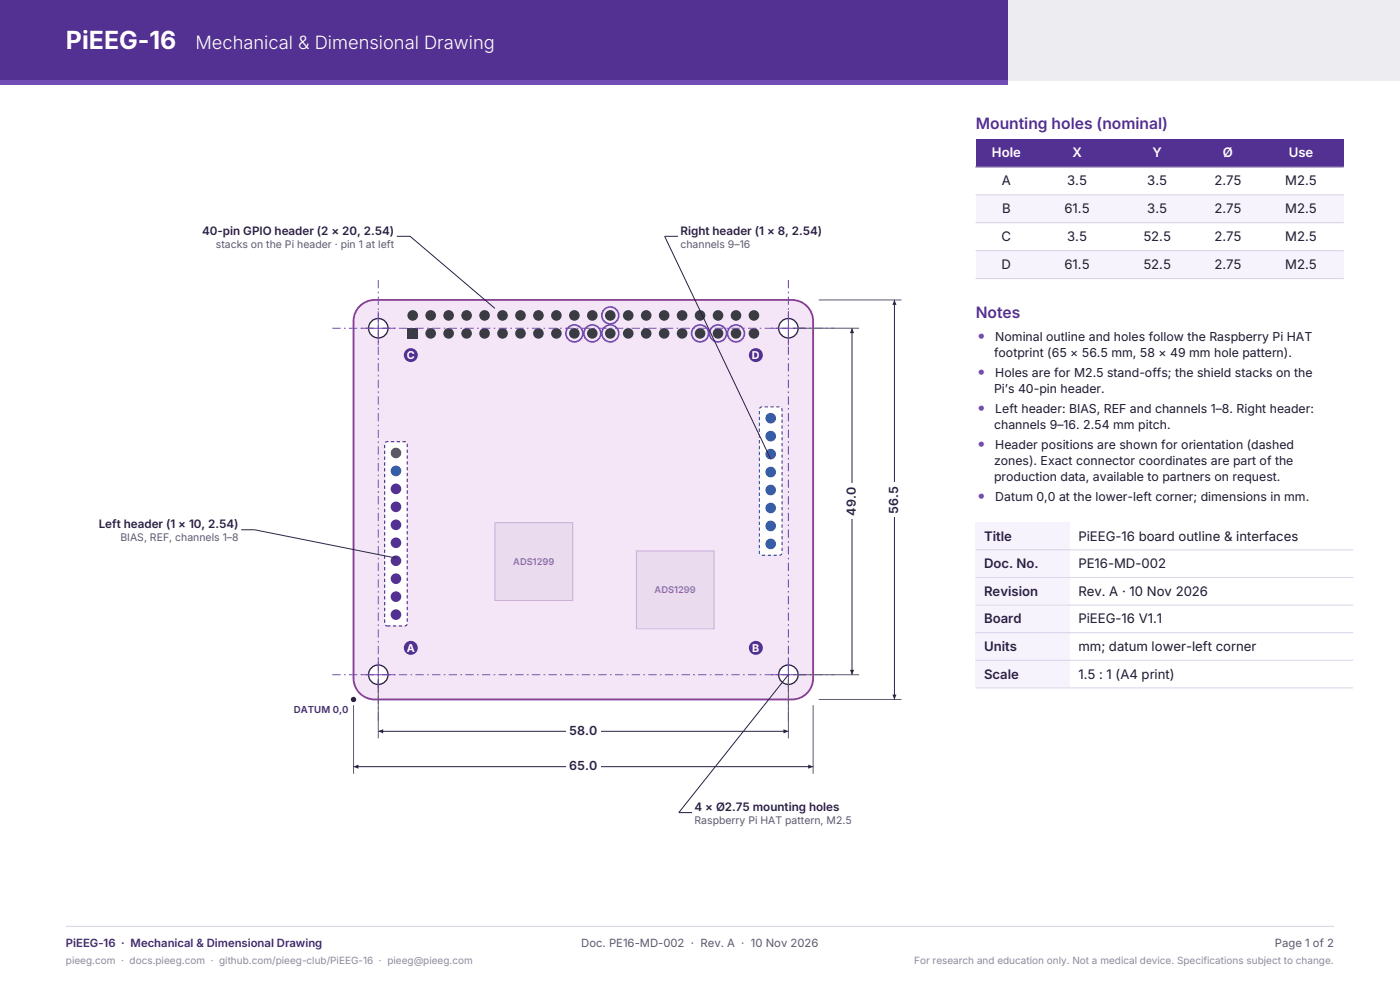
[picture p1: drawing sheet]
<svg xmlns="http://www.w3.org/2000/svg" width="297mm" height="210mm" viewBox="0 0 297 210" stroke-linecap="round" stroke-linejoin="round" font-family="sans-serif">
<path d="M0 0h213.8v17h-213.8z" fill-rule="evenodd" fill="#533192"/>
<path d="M213.8 0h83.2v17h-83.2z" fill-rule="evenodd" fill="#ececf1"/>
<path d="M0 17h213.8v.9h-213.8z" fill-rule="evenodd" fill="#714cb6"/>
<path d="M14 196.5h269" fill="none" stroke="#d9d2ea" stroke-width=".21"/>
<path d="M76.1 65.2a4.5 4.5 0 0 1 3.4-1.6h88.5a4.5 4.5 0 0 1 4.5 4.5v75.8a4.5 4.5 0 0 1-4.5 4.5h-88.5a4.5 4.5 0 0 1-4.5-4.5v-75.8a4.5 4.5 0 0 1 1.1-2.9z" fill-rule="evenodd" fill="#f4e6f6" stroke="#8a3d93" stroke-width=".39"/>
<g fill="#3b3b44">
<path d="M86.4 69.6h2.3v2.2h-2.3z" fill-rule="evenodd"/>
<circle cx="87.6" cy="66.9" r="1.13"/>
<circle cx="91.4" cy="70.7" r="1.13"/>
<circle cx="91.4" cy="66.9" r="1.13"/>
<circle cx="95.2" cy="70.7" r="1.13"/>
<circle cx="95.2" cy="66.9" r="1.13"/>
<circle cx="99" cy="70.7" r="1.13"/>
<circle cx="99" cy="66.9" r="1.13"/>
<circle cx="102.8" cy="70.7" r="1.13"/>
<circle cx="102.8" cy="66.9" r="1.13"/>
<circle cx="106.6" cy="70.7" r="1.13"/>
<circle cx="106.6" cy="66.9" r="1.13"/>
<circle cx="110.4" cy="70.7" r="1.13"/>
<circle cx="110.4" cy="66.9" r="1.13"/>
<circle cx="114.2" cy="70.7" r="1.13"/>
<circle cx="114.2" cy="66.9" r="1.13"/>
<circle cx="118" cy="70.7" r="1.13"/>
<circle cx="118" cy="66.9" r="1.13"/>
<circle cx="121.8" cy="70.7" r="1.13"/>
</g>
<circle cx="121.8" cy="70.7" r="1.8" fill="none" stroke="#714cb6" stroke-width=".35"/>
<g fill="#3b3b44">
<circle cx="121.8" cy="66.9" r="1.13"/>
<circle cx="125.7" cy="70.7" r="1.13"/>
</g>
<circle cx="125.7" cy="70.7" r="1.8" fill="none" stroke="#714cb6" stroke-width=".35"/>
<g fill="#3b3b44">
<circle cx="125.7" cy="66.9" r="1.13"/>
<circle cx="129.5" cy="70.7" r="1.13"/>
</g>
<circle cx="129.5" cy="70.7" r="1.8" fill="none" stroke="#714cb6" stroke-width=".35"/>
<circle cx="129.5" cy="66.9" r="1.13" fill="#3b3b44"/>
<circle cx="129.5" cy="66.9" r="1.8" fill="none" stroke="#714cb6" stroke-width=".35"/>
<g fill="#3b3b44">
<circle cx="133.3" cy="70.7" r="1.13"/>
<circle cx="133.3" cy="66.9" r="1.13"/>
<circle cx="137.1" cy="70.7" r="1.13"/>
<circle cx="137.1" cy="66.9" r="1.13"/>
<circle cx="140.9" cy="70.7" r="1.13"/>
<circle cx="140.9" cy="66.9" r="1.13"/>
<circle cx="144.7" cy="70.7" r="1.13"/>
<circle cx="144.7" cy="66.9" r="1.13"/>
<circle cx="148.5" cy="70.7" r="1.13"/>
</g>
<circle cx="148.5" cy="70.7" r="1.8" fill="none" stroke="#714cb6" stroke-width=".35"/>
<g fill="#3b3b44">
<circle cx="148.5" cy="66.9" r="1.13"/>
<circle cx="152.3" cy="70.7" r="1.13"/>
</g>
<circle cx="152.3" cy="70.7" r="1.8" fill="none" stroke="#714cb6" stroke-width=".35"/>
<g fill="#3b3b44">
<circle cx="152.3" cy="66.9" r="1.13"/>
<circle cx="156.1" cy="70.7" r="1.13"/>
</g>
<circle cx="156.1" cy="70.7" r="1.8" fill="none" stroke="#714cb6" stroke-width=".35"/>
<g fill="#3b3b44">
<circle cx="156.1" cy="66.9" r="1.13"/>
<circle cx="159.9" cy="70.7" r="1.13"/>
<circle cx="159.9" cy="66.9" r="1.13"/>
</g>
<path d="M81.7 93.9l.4-.2h3.8l.2 .1 .3 .4v38l-.3 .5-.2 .1h-3.8l-.4-.3-.1-.3z" fill-rule="evenodd" fill="#fff" stroke="#533192" stroke-width=".25" stroke-dasharray=".7 .5" stroke-linecap="butt"/>
<g fill="#533192">
<circle cx="84" cy="130.4" r="1.13"/>
<circle cx="84" cy="126.6" r="1.13"/>
<circle cx="84" cy="122.8" r="1.13"/>
<circle cx="84" cy="118.9" r="1.13"/>
<circle cx="84" cy="115.1" r="1.13"/>
<circle cx="84" cy="111.3" r="1.13"/>
<circle cx="84" cy="107.5" r="1.13"/>
<circle cx="84" cy="103.7" r="1.13"/>
</g>
<circle cx="84" cy="99.9" r="1.13" fill="#2f5fb3"/>
<circle cx="84" cy="96.1" r="1.13" fill="#b26a00"/>
<path d="M161.2 86.6l.4-.3h3.8l.2 .1 .3 .4v30.4l-.3 .5-.2 .1h-3.8l-.2-.1-.3-.5z" fill-rule="evenodd" fill="#fff" stroke="#2f5fb3" stroke-width=".25" stroke-dasharray=".7 .5" stroke-linecap="butt"/>
<g fill="#2f5fb3">
<circle cx="163.5" cy="115.4" r="1.13"/>
<circle cx="163.5" cy="111.6" r="1.13"/>
<circle cx="163.5" cy="107.8" r="1.13"/>
<circle cx="163.5" cy="103.9" r="1.13"/>
<circle cx="163.5" cy="100.1" r="1.13"/>
<circle cx="163.5" cy="96.3" r="1.13"/>
<circle cx="163.5" cy="92.5" r="1.13"/>
<circle cx="163.5" cy="88.7" r="1.13"/>
</g>
<g fill="#eadbee" stroke="#cfb3d6" stroke-width=".21">
<path d="M105 110.9h16.5v16.5h-16.5z" fill-rule="evenodd"/>
<path d="M135 116.9h16.5v16.5h-16.5z" fill-rule="evenodd"/>
</g>
<circle cx="80.2" cy="143.1" r="2.06" fill="#fff" stroke="#2a1a4a" stroke-width=".28"/>
<path d="M80.2 139.5v7.2M76.7 143.1h7.2" fill="none" stroke="#714cb6" stroke-width=".21"/>
<circle cx="87.1" cy="137.4" r="1.48" fill="#533192"/>
<circle cx="167.2" cy="143.1" r="2.06" fill="#fff" stroke="#2a1a4a" stroke-width=".28"/>
<path d="M167.3 139.5v7.2M163.7 143.1h7.1" fill="none" stroke="#714cb6" stroke-width=".21"/>
<circle cx="160.3" cy="137.4" r="1.48" fill="#533192"/>
<circle cx="80.2" cy="69.6" r="2.06" fill="#fff" stroke="#2a1a4a" stroke-width=".28"/>
<path d="M76.7 69.6h7.2M80.2 66v7.2" fill="none" stroke="#714cb6" stroke-width=".21"/>
<circle cx="87.1" cy="75.3" r="1.48" fill="#533192"/>
<circle cx="167.2" cy="69.6" r="2.06" fill="#fff" stroke="#2a1a4a" stroke-width=".28"/>
<path d="M163.7 69.6h7.1M167.3 66v7.2" fill="none" stroke="#714cb6" stroke-width=".21"/>
<circle cx="160.3" cy="75.3" r="1.48" fill="#533192"/>
<path d="M70.5 69.6h106.5M70.5 143.1h106.5M80.2 152.9v-93.8M167.3 152.9v-93.8" fill="none" stroke="#714cb6" stroke-width=".21" stroke-dasharray="1.8 .7 .4 .7" stroke-linecap="butt"/>
<circle cx="75" cy="148.4" r=".56" fill="#2a1a4a"/>
<path d="M75 149.6v14.5M172.5 149.6v14.5" fill="none" stroke="#5d5870" stroke-width=".21"/>
<path d="M75 162.6h48.7" fill="none" stroke="#2a1a4a" stroke-width=".21"/>
<path d="M75 162.6l1-.4v.9z" fill="#2a1a4a"/>
<path d="M123.7 162.6h48.8" fill="none" stroke="#2a1a4a" stroke-width=".21"/>
<path d="M171.5 162.2l1 .4-1 .5z" fill="#2a1a4a"/>
<path d="M120.1 161h7.3v2.7h-7.3z" fill-rule="evenodd" fill="#fff"/>
<path d="M80.2 144.3v12.3M167.3 144.3v12.3" fill="none" stroke="#5d5870" stroke-width=".21"/>
<path d="M80.2 155.1h43.5" fill="none" stroke="#2a1a4a" stroke-width=".21"/>
<path d="M80.2 155.1l1.1-.4v.9z" fill="#2a1a4a"/>
<path d="M123.7 155.1h43.6" fill="none" stroke="#2a1a4a" stroke-width=".21"/>
<path d="M166.2 154.7l1.1 .4-1.1 .5z" fill="#2a1a4a"/>
<path d="M120.1 153.5h7.3v2.7h-7.3z" fill-rule="evenodd" fill="#fff"/>
<path d="M173.7 63.6h17.5M173.7 148.4h17.5" fill="none" stroke="#5d5870" stroke-width=".21"/>
<path d="M189.7 106v42.4" fill="none" stroke="#2a1a4a" stroke-width=".21"/>
<path d="M189.3 147.3h.9l-.5 1.1z" fill="#2a1a4a"/>
<path d="M189.7 63.6v42.4" fill="none" stroke="#2a1a4a" stroke-width=".21"/>
<path d="M189.7 63.6l.5 1.1h-.9z" fill="#2a1a4a"/>
<path d="M188.2 102.4h2.6v7.2h-2.6z" fill-rule="evenodd" fill="#fff"/>
<path d="M168.5 69.6h13.8M168.5 143.1h13.8" fill="none" stroke="#5d5870" stroke-width=".21"/>
<path d="M180.7 106.4v36.7" fill="none" stroke="#2a1a4a" stroke-width=".21"/>
<path d="M180.3 142.1h.9l-.5 1z" fill="#2a1a4a"/>
<path d="M180.7 69.6v36.8" fill="none" stroke="#2a1a4a" stroke-width=".21"/>
<path d="M180.7 69.6l.5 1.1h-.9z" fill="#2a1a4a"/>
<path d="M179.2 102.6h2.6v7.5h-2.6z" fill-rule="evenodd" fill="#fff"/>
<path d="M84.2 50.1h2.8l18 15.3M143.8 50.1h-2.8l22.5 47.3M51.2 112.4h2.8l30 6M167.3 143.1l-23.3 29.3h2.8" fill="none" stroke="#2a1a4a" stroke-width=".21"/>
<path d="M207 29.5h78v5.9h-78z" fill-rule="evenodd" fill="#533192"/>
<g fill="#f6f3fc">
<path d="M207 41.3h78v5.9h-78z" fill-rule="evenodd"/>
<path d="M207 53.2h78v5.9h-78z" fill-rule="evenodd"/>
</g>
<path d="M207 35.4h78M207 41.3h78M207 47.2h78M207 53.2h78M207 59.1h78" fill="none" stroke="#d9d2ea" stroke-width=".21"/>
<path d="M207 35.4h78" fill="none" stroke="#533192" stroke-width=".21"/>
<g fill="#f6f3fc">
<path d="M207 110.8h20v5.8h-20z" fill-rule="evenodd"/>
<path d="M207 116.6h20v5.9h-20z" fill-rule="evenodd"/>
<path d="M207 122.5h20v5.9h-20z" fill-rule="evenodd"/>
<path d="M207 128.4h20v5.8h-20z" fill-rule="evenodd"/>
<path d="M207 134.2h20v5.9h-20z" fill-rule="evenodd"/>
<path d="M207 140.1h20v5.8h-20z" fill-rule="evenodd"/>
</g>
<path d="M207 116.6h80M207 122.5h80M207 128.4h80M207 134.2h80M207 140.1h80M207 145.9h80" fill="none" stroke="#d9d2ea" stroke-width=".21"/>
<text font-size="5.3" fill="#fff" x="14" y="10.4">PiEEG-16</text>
<text font-size="3.9" fill="#fff" x="41.5" y="10.4">Mechanical &amp; Dimensional Drawing</text>
<g font-size="3.5" fill="#714cb6">
<text x="207.4" y="72.3">•</text>
<text x="207.4" y="79.9">•</text>
<text x="207.4" y="87.5">•</text>
<text x="207.4" y="95.2">•</text>
<text x="207.4" y="106.2">•</text>
</g>
<g font-size="3.3" fill="#533192">
<text x="207" y="27.3">Mounting holes (nominal)</text>
<text x="207" y="67.5">Notes</text>
</g>
<g font-size="2.8" fill="#fff">
<text x="210.4" y="33.4">Hole</text>
<text x="227.5" y="33.4">X</text>
<text x="244.5" y="33.4">Y</text>
<text x="259.4" y="33.4">Ø</text>
<text x="273.4" y="33.4">Use</text>
</g>
<g font-size="2.8" fill="#1f1b2b">
<text x="212.5" y="39.3">A</text>
<text x="226.4" y="39.3">3.5</text>
<text x="243.4" y="39.3">3.5</text>
<text x="257.6" y="39.3">2.75</text>
<text x="272.6" y="39.3">M2.5</text>
<text x="212.6" y="45.2">B</text>
<text x="225.8" y="45.2">61.5</text>
<text x="243.4" y="45.2">3.5</text>
<text x="257.6" y="45.2">2.75</text>
<text x="272.6" y="45.2">M2.5</text>
<text x="212.5" y="51.2">C</text>
<text x="226.4" y="51.2">3.5</text>
<text x="242.6" y="51.2">52.5</text>
<text x="257.6" y="51.2">2.75</text>
<text x="272.6" y="51.2">M2.5</text>
<text x="212.5" y="57.1">D</text>
<text x="225.8" y="57.1">61.5</text>
<text x="242.6" y="57.1">52.5</text>
<text x="257.6" y="57.1">2.75</text>
<text x="272.6" y="57.1">M2.5</text>
<text x="228.8" y="114.7">PiEEG-16 board outline &amp; interfaces</text>
<text x="228.8" y="120.5">PE16-MD-002</text>
<text x="228.8" y="126.4">Rev. A · 10 Nov 2026</text>
<text x="228.8" y="132.2">PiEEG-16 V1.1</text>
<text x="228.8" y="138.1">mm; datum lower-left corner</text>
<text x="228.8" y="143.9">1.5 : 1 (A4 print)</text>
</g>
<g font-size="2.8" fill="#2a1a4a">
<text x="208.8" y="114.7">Title</text>
<text x="208.8" y="120.5">Doc. No.</text>
<text x="208.8" y="126.4">Revision</text>
<text x="208.8" y="132.2">Board</text>
<text x="208.8" y="138.1">Units</text>
<text x="208.8" y="143.9">Scale</text>
</g>
<g font-size="2.6" fill="#1f1b2b">
<text x="210.9" y="75.8">footprint (65 × 56.5 mm, 58 × 49 mm hole pattern).</text>
<text x="211.1" y="72.3">Nominal outline and holes follow the Raspberry Pi HAT</text>
<text x="210.9" y="83.4">Pi’s 40-pin header.</text>
<text x="211.1" y="79.9">Holes are for M2.5 stand-offs; the shield stacks on the</text>
<text x="211.1" y="87.5">Left header: BIAS, REF and channels 1–8. Right header:</text>
<text x="210.9" y="91">channels 9–16. 2.54 mm pitch.</text>
<text x="211.1" y="95.2">Header positions are shown for orientation (dashed</text>
<text x="210.9" y="98.6">zones). Exact connector coordinates are part of the</text>
<text x="210.9" y="102.1">production data, available to partners on request.</text>
<text x="211.1" y="106.2">Datum 0,0 at the lower-left corner; dimensions in mm.</text>
</g>
<g font-size="2.6" fill="#2a1a4a">
<text x="181.6" y="109.4" transform="rotate(-90 181.6 109.4)">49.0</text>
<text x="190.6" y="108.9" transform="rotate(-90 190.6 108.9)">56.5</text>
<text x="120.8" y="155.9">58.0</text>
<text x="120.8" y="163.4">65.0</text>
</g>
<g font-size="2.5" fill="#2a1a4a">
<text x="42.9" y="49.8">40-pin GPIO header (2 × 20, 2.54)</text>
<text x="144.4" y="49.8">Right header (1 × 8, 2.54)</text>
<text x="20.9" y="112">Left header (1 × 10, 2.54)</text>
<text x="147.4" y="172">4 × Ø2.75 mounting holes</text>
</g>
<text font-size="2.4" fill="#3f256f" x="14" y="200.8">PiEEG-16 · Mechanical &amp; Dimensional Drawing</text>
<g font-size="2.4" fill="#5d5870">
<text x="123.3" y="200.8">Doc. PE16-MD-002 · Rev. A · 10 Nov 2026</text>
<text x="270.5" y="200.8">Page 1 of 2</text>
</g>
<g font-size="2.3" fill="#fff">
<text x="86.3" y="76.1">C</text>
<text x="159.5" y="76.1">D</text>
<text x="86.3" y="138.2">A</text>
<text x="159.6" y="138.2">B</text>
</g>
<g font-size="2.2" fill="#5d5870">
<text x="45.8" y="52.6">stacks on the Pi header · pin 1 at left</text>
<text x="144.4" y="52.6">channels 9–16</text>
<text x="25.5" y="114.8">BIAS, REF, channels 1–8</text>
<text x="147.4" y="174.8">Raspberry Pi HAT pattern, M2.5</text>
</g>
<g font-size="2.1" fill="#8c87a0">
<text x="14" y="204.4">pieeg.com · docs.pieeg.com · github.com/pieeg-club/PiEEG-16 · pieeg@pieeg.com</text>
<text x="193.9" y="204.4">For research and education only. Not a medical device. Specifications subject to change.</text>
</g>
<g font-size="2" fill="#9a6aa4">
<text x="108.9" y="119.8">ADS1299</text>
<text x="138.9" y="125.8">ADS1299</text>
</g>
<text font-size="2" fill="#3f256f" x="62.4" y="151.2">DATUM 0,0</text>
</svg>
